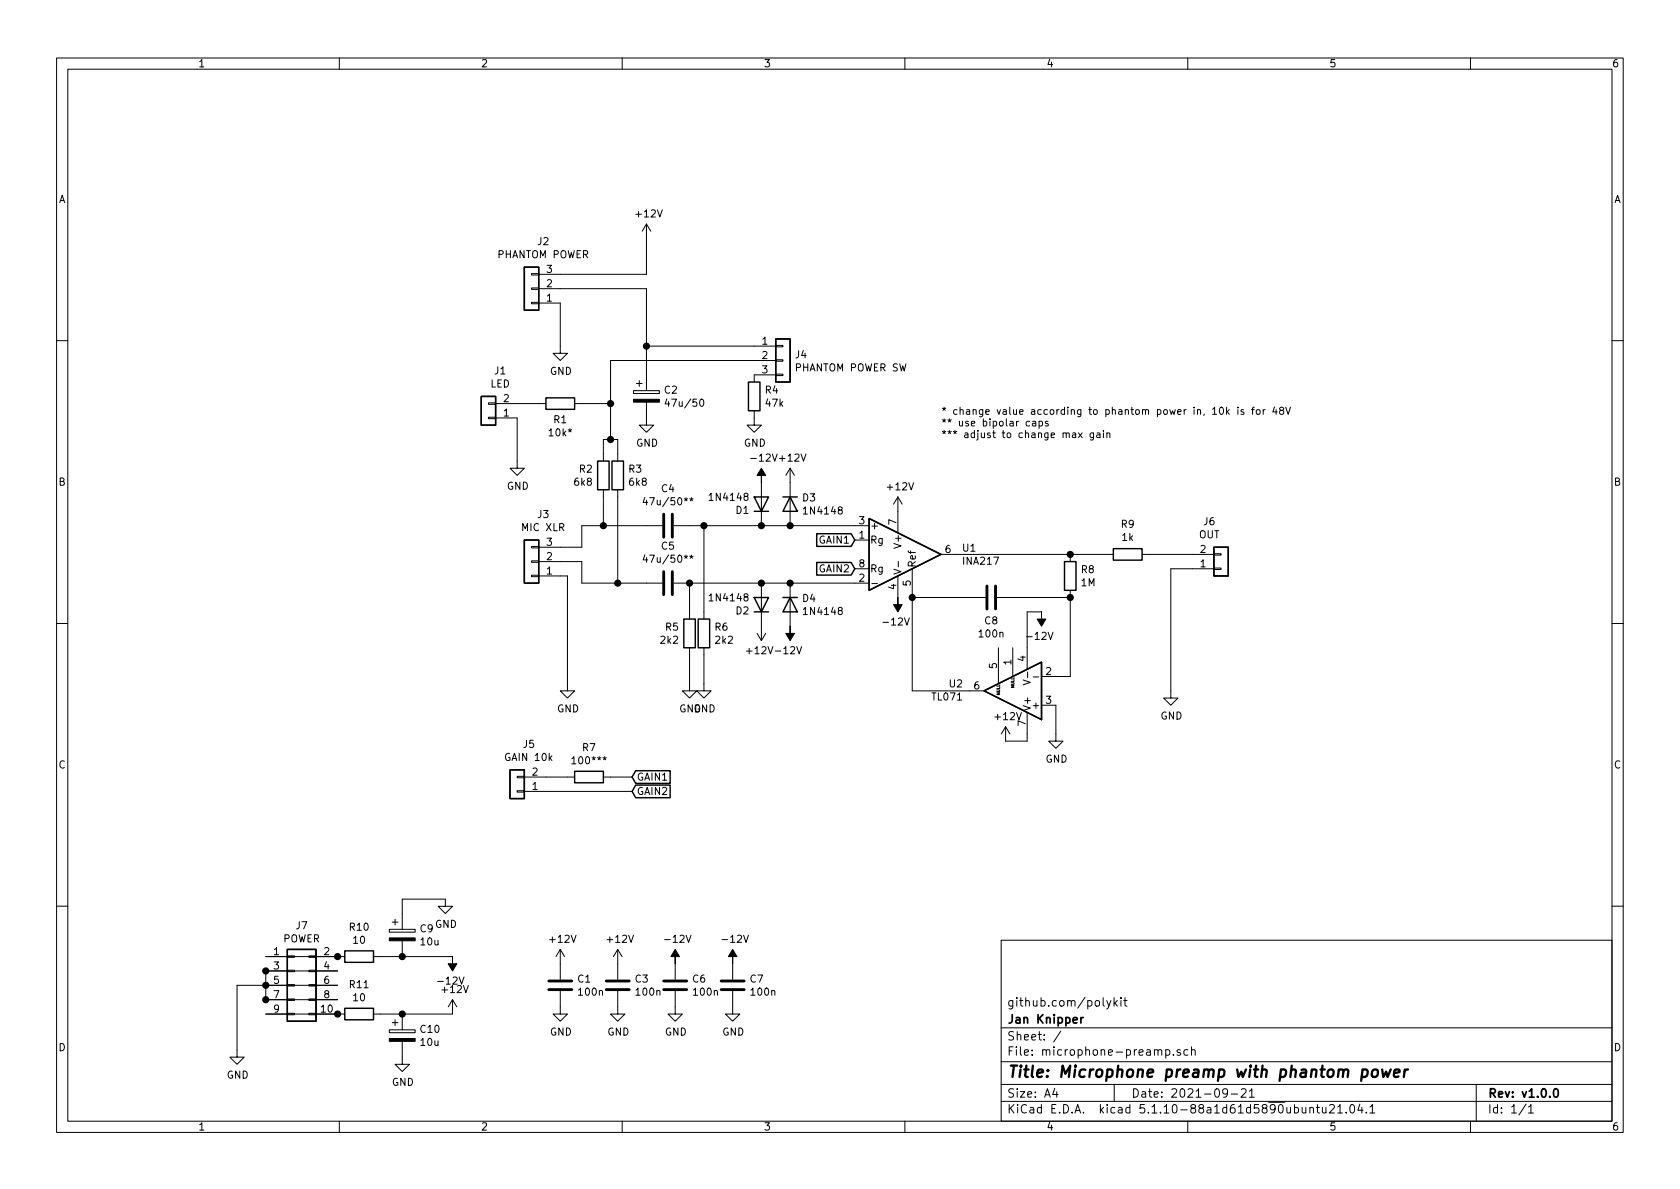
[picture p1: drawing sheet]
EESchema Schematic File Version 4
EELAYER 30 0
EELAYER END
$Descr A4 11693 8268
encoding utf-8
Sheet 1 1
Title "Microphone preamp with phantom power"
Date "2021-09-21"
Rev "v1.0.0"
Comp "Jan Knipper"
Comment1 "github.com/polykit"
Comment2 ""
Comment3 ""
Comment4 ""
$EndDescr
$Comp
L Amplifier_Instrumentation:INA128 U1
U 1 1
P 6250 3850
F 0 "U1" H 6694 3896 50  0000 L CNN
F 1 "INA217" H 6694 3805 50  0000 L CNN
F 2 "Package_DIP:DIP-8_W7.62mm_Socket_LongPads" H 6350 3850 50  0001 C CNN
F 3 "http://www.ti.com/lit/ds/symlink/ina128.pdf" H 6350 3850 50  0001 C CNN
	1    6250 3850
	1    0    0    -1  
$EndComp
$Comp
L power:+12V #PWR0101
U 1 1
P 6250 3550
F 0 "#PWR0101" H 6250 3400 50  0001 C CNN
F 1 "+12V" H 6265 3723 50  0000 C CNN
F 2 "" H 6250 3550 50  0001 C CNN
F 3 "" H 6250 3550 50  0001 C CNN
	1    6250 3550
	1    0    0    -1  
$EndComp
$Comp
L power:-12V #PWR0102
U 1 1
P 6250 4150
F 0 "#PWR0102" H 6250 4250 50  0001 C CNN
F 1 "-12V" H 6265 4323 50  0000 C CNN
F 2 "" H 6250 4150 50  0001 C CNN
F 3 "" H 6250 4150 50  0001 C CNN
	1    6250 4150
	-1   0    0    1   
$EndComp
$Comp
L Device:R R7
U 1 1
P 4100 5400
F 0 "R7" V 3893 5400 50  0000 C CNN
F 1 "100***" V 3984 5400 50  0000 C CNN
F 2 "Resistor_THT:R_Axial_DIN0207_L6.3mm_D2.5mm_P10.16mm_Horizontal" V 4030 5400 50  0001 C CNN
F 3 "~" H 4100 5400 50  0001 C CNN
	1    4100 5400
	0    1    1    0   
$EndComp
$Comp
L Connector_Generic:Conn_01x02 J5
U 1 1
P 3600 5500
F 0 "J5" H 3518 5175 50  0000 C CNN
F 1 "GAIN 10k" H 3518 5266 50  0000 C CNN
F 2 "Connector_Molex:Molex_KK-254_AE-6410-02A_1x02_P2.54mm_Vertical" H 3600 5500 50  0001 C CNN
F 3 "~" H 3600 5500 50  0001 C CNN
	1    3600 5500
	-1   0    0    1   
$EndComp
$Comp
L Device:C C5
U 1 1
P 4650 4050
F 0 "C5" V 4905 4050 50  0000 C CNN
F 1 "47u/50**" V 4814 4050 50  0000 C CNN
F 2 "Capacitor_THT:C_Radial_D10.0mm_H12.5mm_P5.00mm" H 4688 3900 50  0001 C CNN
F 3 "~" H 4650 4050 50  0001 C CNN
	1    4650 4050
	0    -1   -1   0   
$EndComp
$Comp
L Connector_Generic:Conn_01x03 J3
U 1 1
P 3700 3900
F 0 "J3" H 3618 3575 50  0000 C CNN
F 1 "MIC XLR" H 3618 3666 50  0000 C CNN
F 2 "Connector_Molex:Molex_KK-254_AE-6410-03A_1x03_P2.54mm_Vertical" H 3700 3900 50  0001 C CNN
F 3 "~" H 3700 3900 50  0001 C CNN
	1    3700 3900
	-1   0    0    1   
$EndComp
Wire Wire Line
	4500 3650 4200 3650
Wire Wire Line
	4050 3650 4050 3800
Wire Wire Line
	4050 3800 3900 3800
Wire Wire Line
	4050 3900 3900 3900
$Comp
L power:GND #PWR0103
U 1 1
P 3950 4750
F 0 "#PWR0103" H 3950 4500 50  0001 C CNN
F 1 "GND" H 3955 4577 50  0000 C CNN
F 2 "" H 3950 4750 50  0001 C CNN
F 3 "" H 3950 4750 50  0001 C CNN
	1    3950 4750
	1    0    0    -1  
$EndComp
Wire Wire Line
	3900 4000 3950 4000
$Comp
L Device:R R6
U 1 1
P 4900 4400
F 0 "R6" H 4970 4446 50  0000 L CNN
F 1 "2k2" H 4970 4355 50  0000 L CNN
F 2 "Resistor_THT:R_Axial_DIN0207_L6.3mm_D2.5mm_P10.16mm_Horizontal" V 4830 4400 50  0001 C CNN
F 3 "~" H 4900 4400 50  0001 C CNN
	1    4900 4400
	1    0    0    -1  
$EndComp
Wire Wire Line
	4900 4250 4900 3650
Connection ~ 4900 3650
Wire Wire Line
	4900 3650 4800 3650
Wire Wire Line
	4800 4250 4800 4050
Connection ~ 4800 4050
$Comp
L power:GND #PWR0104
U 1 1
P 4900 4750
F 0 "#PWR0104" H 4900 4500 50  0001 C CNN
F 1 "GND" H 4905 4577 50  0000 C CNN
F 2 "" H 4900 4750 50  0001 C CNN
F 3 "" H 4900 4750 50  0001 C CNN
	1    4900 4750
	1    0    0    -1  
$EndComp
$Comp
L power:GND #PWR0105
U 1 1
P 4800 4750
F 0 "#PWR0105" H 4800 4500 50  0001 C CNN
F 1 "GND" H 4805 4577 50  0000 C CNN
F 2 "" H 4800 4750 50  0001 C CNN
F 3 "" H 4800 4750 50  0001 C CNN
	1    4800 4750
	1    0    0    -1  
$EndComp
Wire Wire Line
	3950 4000 3950 4750
Wire Wire Line
	4800 4750 4800 4550
Wire Wire Line
	4900 4550 4900 4750
$Comp
L Amplifier_Operational:TL071 U2
U 1 1
P 7050 4800
F 0 "U2" H 7393 4754 50  0000 L CNN
F 1 "TL071" H 7393 4845 50  0000 L CNN
F 2 "Package_DIP:DIP-8_W7.62mm_Socket_LongPads" H 7100 4850 50  0001 C CNN
F 3 "http://www.ti.com/lit/ds/symlink/tl071.pdf" H 7200 4950 50  0001 C CNN
	1    7050 4800
	-1   0    0    1   
$EndComp
$Comp
L Device:R R2
U 1 1
P 4200 3300
F 0 "R2" H 4130 3346 50  0000 R CNN
F 1 "6k8" H 4130 3255 50  0000 R CNN
F 2 "Resistor_THT:R_Axial_DIN0207_L6.3mm_D2.5mm_P10.16mm_Horizontal" V 4130 3300 50  0001 C CNN
F 3 "~" H 4200 3300 50  0001 C CNN
	1    4200 3300
	1    0    0    -1  
$EndComp
$Comp
L Device:R R3
U 1 1
P 4300 3300
F 0 "R3" H 4370 3346 50  0000 L CNN
F 1 "6k8" H 4370 3255 50  0000 L CNN
F 2 "Resistor_THT:R_Axial_DIN0207_L6.3mm_D2.5mm_P10.16mm_Horizontal" V 4230 3300 50  0001 C CNN
F 3 "~" H 4300 3300 50  0001 C CNN
	1    4300 3300
	1    0    0    -1  
$EndComp
$Comp
L Connector_Generic:Conn_01x03 J4
U 1 1
P 5450 2500
F 0 "J4" H 5530 2542 50  0000 L CNN
F 1 "PHANTOM POWER SW" H 5530 2451 50  0000 L CNN
F 2 "Connector_Molex:Molex_KK-254_AE-6410-03A_1x03_P2.54mm_Vertical" H 5450 2500 50  0001 C CNN
F 3 "~" H 5450 2500 50  0001 C CNN
	1    5450 2500
	1    0    0    -1  
$EndComp
Wire Wire Line
	4250 2500 4250 2800
Wire Wire Line
	4250 3050 4300 3050
Wire Wire Line
	4300 3050 4300 3150
Wire Wire Line
	4250 3050 4200 3050
Wire Wire Line
	4200 3050 4200 3150
Connection ~ 4250 3050
Wire Wire Line
	4200 3450 4200 3650
Connection ~ 4200 3650
Wire Wire Line
	4200 3650 4050 3650
Wire Wire Line
	4500 4050 4300 4050
Wire Wire Line
	4050 4050 4050 3900
Wire Wire Line
	4300 3450 4300 4050
Connection ~ 4300 4050
Wire Wire Line
	4300 4050 4050 4050
$Comp
L Device:R R4
U 1 1
P 5250 2750
F 0 "R4" H 5320 2796 50  0000 L CNN
F 1 "47k" H 5320 2705 50  0000 L CNN
F 2 "Resistor_THT:R_Axial_DIN0207_L6.3mm_D2.5mm_P10.16mm_Horizontal" V 5180 2750 50  0001 C CNN
F 3 "~" H 5250 2750 50  0001 C CNN
	1    5250 2750
	1    0    0    -1  
$EndComp
$Comp
L power:GND #PWR0106
U 1 1
P 5250 2900
F 0 "#PWR0106" H 5250 2650 50  0001 C CNN
F 1 "GND" H 5255 2727 50  0000 C CNN
F 2 "" H 5250 2900 50  0001 C CNN
F 3 "" H 5250 2900 50  0001 C CNN
	1    5250 2900
	1    0    0    -1  
$EndComp
$Comp
L Device:CP C2
U 1 1
P 4500 2750
F 0 "C2" H 4618 2796 50  0000 L CNN
F 1 "47u/50" H 4618 2705 50  0000 L CNN
F 2 "Capacitor_THT:CP_Radial_D6.3mm_P2.50mm" H 4538 2600 50  0001 C CNN
F 3 "~" H 4500 2750 50  0001 C CNN
	1    4500 2750
	1    0    0    -1  
$EndComp
$Comp
L power:GND #PWR0107
U 1 1
P 4500 2900
F 0 "#PWR0107" H 4500 2650 50  0001 C CNN
F 1 "GND" H 4505 2727 50  0000 C CNN
F 2 "" H 4500 2900 50  0001 C CNN
F 3 "" H 4500 2900 50  0001 C CNN
	1    4500 2900
	1    0    0    -1  
$EndComp
Wire Wire Line
	4500 2400 4500 2600
Wire Wire Line
	3900 2000 4500 2000
Wire Wire Line
	4500 2000 4500 2400
Connection ~ 4500 2400
$Comp
L power:GND #PWR0108
U 1 1
P 3900 2400
F 0 "#PWR0108" H 3900 2150 50  0001 C CNN
F 1 "GND" H 3905 2227 50  0000 C CNN
F 2 "" H 3900 2400 50  0001 C CNN
F 3 "" H 3900 2400 50  0001 C CNN
	1    3900 2400
	1    0    0    -1  
$EndComp
Wire Wire Line
	3900 2100 3900 2400
$Comp
L power:GND #PWR0109
U 1 1
P 7350 5100
F 0 "#PWR0109" H 7350 4850 50  0001 C CNN
F 1 "GND" H 7355 4927 50  0000 C CNN
F 2 "" H 7350 5100 50  0001 C CNN
F 3 "" H 7350 5100 50  0001 C CNN
	1    7350 5100
	1    0    0    -1  
$EndComp
Wire Wire Line
	7350 4900 7350 5100
$Comp
L power:+12V #PWR0110
U 1 1
P 7000 5150
F 0 "#PWR0110" H 7000 5000 50  0001 C CNN
F 1 "+12V" H 7015 5323 50  0000 C CNN
F 2 "" H 7000 5150 50  0001 C CNN
F 3 "" H 7000 5150 50  0001 C CNN
	1    7000 5150
	1    0    0    -1  
$EndComp
Wire Wire Line
	7150 5100 7150 5150
Wire Wire Line
	7150 5150 7000 5150
$Comp
L power:-12V #PWR0111
U 1 1
P 7250 4250
F 0 "#PWR0111" H 7250 4350 50  0001 C CNN
F 1 "-12V" H 7265 4423 50  0000 C CNN
F 2 "" H 7250 4250 50  0001 C CNN
F 3 "" H 7250 4250 50  0001 C CNN
	1    7250 4250
	-1   0    0    1   
$EndComp
Wire Wire Line
	7250 4250 7150 4250
Wire Wire Line
	7150 4250 7150 4500
$Comp
L Device:R R8
U 1 1
P 7450 4000
F 0 "R8" H 7520 4046 50  0000 L CNN
F 1 "1M" H 7520 3955 50  0000 L CNN
F 2 "Resistor_THT:R_Axial_DIN0207_L6.3mm_D2.5mm_P10.16mm_Horizontal" V 7380 4000 50  0001 C CNN
F 3 "~" H 7450 4000 50  0001 C CNN
	1    7450 4000
	1    0    0    -1  
$EndComp
Wire Wire Line
	6650 3850 7450 3850
Wire Wire Line
	7450 4150 7450 4700
Wire Wire Line
	7450 4700 7350 4700
Wire Wire Line
	6750 4800 6350 4800
Wire Wire Line
	6350 4800 6350 4150
$Comp
L power:+12V #PWR0112
U 1 1
P 3900 6700
F 0 "#PWR0112" H 3900 6550 50  0001 C CNN
F 1 "+12V" H 3915 6873 50  0000 C CNN
F 2 "" H 3900 6700 50  0001 C CNN
F 3 "" H 3900 6700 50  0001 C CNN
	1    3900 6700
	1    0    0    -1  
$EndComp
$Comp
L Device:C C1
U 1 1
P 3900 6850
F 0 "C1" H 4015 6896 50  0000 L CNN
F 1 "100n" H 4015 6805 50  0000 L CNN
F 2 "Capacitor_THT:C_Disc_D3.0mm_W2.0mm_P2.50mm" H 3938 6700 50  0001 C CNN
F 3 "~" H 3900 6850 50  0001 C CNN
	1    3900 6850
	1    0    0    -1  
$EndComp
$Comp
L power:GND #PWR0113
U 1 1
P 3900 7000
F 0 "#PWR0113" H 3900 6750 50  0001 C CNN
F 1 "GND" H 3905 6827 50  0000 C CNN
F 2 "" H 3900 7000 50  0001 C CNN
F 3 "" H 3900 7000 50  0001 C CNN
	1    3900 7000
	1    0    0    -1  
$EndComp
$Comp
L power:+12V #PWR0114
U 1 1
P 4300 6700
F 0 "#PWR0114" H 4300 6550 50  0001 C CNN
F 1 "+12V" H 4315 6873 50  0000 C CNN
F 2 "" H 4300 6700 50  0001 C CNN
F 3 "" H 4300 6700 50  0001 C CNN
	1    4300 6700
	1    0    0    -1  
$EndComp
$Comp
L Device:C C3
U 1 1
P 4300 6850
F 0 "C3" H 4415 6896 50  0000 L CNN
F 1 "100n" H 4415 6805 50  0000 L CNN
F 2 "Capacitor_THT:C_Disc_D3.0mm_W2.0mm_P2.50mm" H 4338 6700 50  0001 C CNN
F 3 "~" H 4300 6850 50  0001 C CNN
	1    4300 6850
	1    0    0    -1  
$EndComp
$Comp
L power:GND #PWR0115
U 1 1
P 4300 7000
F 0 "#PWR0115" H 4300 6750 50  0001 C CNN
F 1 "GND" H 4305 6827 50  0000 C CNN
F 2 "" H 4300 7000 50  0001 C CNN
F 3 "" H 4300 7000 50  0001 C CNN
	1    4300 7000
	1    0    0    -1  
$EndComp
$Comp
L power:-12V #PWR0116
U 1 1
P 4700 6700
F 0 "#PWR0116" H 4700 6800 50  0001 C CNN
F 1 "-12V" H 4715 6873 50  0000 C CNN
F 2 "" H 4700 6700 50  0001 C CNN
F 3 "" H 4700 6700 50  0001 C CNN
	1    4700 6700
	1    0    0    -1  
$EndComp
$Comp
L Device:C C6
U 1 1
P 4700 6850
F 0 "C6" H 4815 6896 50  0000 L CNN
F 1 "100n" H 4815 6805 50  0000 L CNN
F 2 "Capacitor_THT:C_Disc_D3.0mm_W2.0mm_P2.50mm" H 4738 6700 50  0001 C CNN
F 3 "~" H 4700 6850 50  0001 C CNN
	1    4700 6850
	1    0    0    -1  
$EndComp
$Comp
L power:GND #PWR0117
U 1 1
P 4700 7000
F 0 "#PWR0117" H 4700 6750 50  0001 C CNN
F 1 "GND" H 4705 6827 50  0000 C CNN
F 2 "" H 4700 7000 50  0001 C CNN
F 3 "" H 4700 7000 50  0001 C CNN
	1    4700 7000
	1    0    0    -1  
$EndComp
$Comp
L power:-12V #PWR0118
U 1 1
P 5100 6700
F 0 "#PWR0118" H 5100 6800 50  0001 C CNN
F 1 "-12V" H 5115 6873 50  0000 C CNN
F 2 "" H 5100 6700 50  0001 C CNN
F 3 "" H 5100 6700 50  0001 C CNN
	1    5100 6700
	1    0    0    -1  
$EndComp
$Comp
L Device:C C7
U 1 1
P 5100 6850
F 0 "C7" H 5215 6896 50  0000 L CNN
F 1 "100n" H 5215 6805 50  0000 L CNN
F 2 "Capacitor_THT:C_Disc_D3.0mm_W2.0mm_P2.50mm" H 5138 6700 50  0001 C CNN
F 3 "~" H 5100 6850 50  0001 C CNN
	1    5100 6850
	1    0    0    -1  
$EndComp
$Comp
L power:GND #PWR0119
U 1 1
P 5100 7000
F 0 "#PWR0119" H 5100 6750 50  0001 C CNN
F 1 "GND" H 5105 6827 50  0000 C CNN
F 2 "" H 5100 7000 50  0001 C CNN
F 3 "" H 5100 7000 50  0001 C CNN
	1    5100 7000
	1    0    0    -1  
$EndComp
$Comp
L Diode:1N4148 D4
U 1 1
P 5500 4200
F 0 "D4" V 5454 4280 50  0000 L CNN
F 1 "1N4148" V 5545 4280 50  0000 L CNN
F 2 "Diode_THT:D_DO-35_SOD27_P7.62mm_Horizontal" H 5500 4025 50  0001 C CNN
F 3 "https://assets.nexperia.com/documents/data-sheet/1N4148_1N4448.pdf" H 5500 4200 50  0001 C CNN
	1    5500 4200
	0    1    1    0   
$EndComp
Connection ~ 5500 4050
$Comp
L Diode:1N4148 D2
U 1 1
P 5300 4200
F 0 "D2" V 5254 4280 50  0000 L CNN
F 1 "1N4148" V 5345 4280 50  0000 L CNN
F 2 "Diode_THT:D_DO-35_SOD27_P7.62mm_Horizontal" H 5300 4025 50  0001 C CNN
F 3 "https://assets.nexperia.com/documents/data-sheet/1N4148_1N4448.pdf" H 5300 4200 50  0001 C CNN
	1    5300 4200
	0    -1   -1   0   
$EndComp
$Comp
L Diode:1N4148 D3
U 1 1
P 5500 3500
F 0 "D3" V 5454 3580 50  0000 L CNN
F 1 "1N4148" V 5545 3580 50  0000 L CNN
F 2 "Diode_THT:D_DO-35_SOD27_P7.62mm_Horizontal" H 5500 3325 50  0001 C CNN
F 3 "https://assets.nexperia.com/documents/data-sheet/1N4148_1N4448.pdf" H 5500 3500 50  0001 C CNN
	1    5500 3500
	0    1    1    0   
$EndComp
$Comp
L Diode:1N4148 D1
U 1 1
P 5300 3500
F 0 "D1" V 5254 3580 50  0000 L CNN
F 1 "1N4148" V 5345 3580 50  0000 L CNN
F 2 "Diode_THT:D_DO-35_SOD27_P7.62mm_Horizontal" H 5300 3325 50  0001 C CNN
F 3 "https://assets.nexperia.com/documents/data-sheet/1N4148_1N4448.pdf" H 5300 3500 50  0001 C CNN
	1    5300 3500
	0    -1   -1   0   
$EndComp
Connection ~ 5500 3650
Wire Wire Line
	4800 4050 5300 4050
$Comp
L power:-12V #PWR0120
U 1 1
P 5500 4350
F 0 "#PWR0120" H 5500 4450 50  0001 C CNN
F 1 "-12V" H 5515 4523 50  0000 C CNN
F 2 "" H 5500 4350 50  0001 C CNN
F 3 "" H 5500 4350 50  0001 C CNN
	1    5500 4350
	-1   0    0    1   
$EndComp
$Comp
L power:+12V #PWR0121
U 1 1
P 5300 4350
F 0 "#PWR0121" H 5300 4200 50  0001 C CNN
F 1 "+12V" H 5315 4523 50  0000 C CNN
F 2 "" H 5300 4350 50  0001 C CNN
F 3 "" H 5300 4350 50  0001 C CNN
	1    5300 4350
	-1   0    0    1   
$EndComp
$Comp
L power:+12V #PWR0122
U 1 1
P 5500 3350
F 0 "#PWR0122" H 5500 3200 50  0001 C CNN
F 1 "+12V" H 5515 3523 50  0000 C CNN
F 2 "" H 5500 3350 50  0001 C CNN
F 3 "" H 5500 3350 50  0001 C CNN
	1    5500 3350
	1    0    0    -1  
$EndComp
$Comp
L power:-12V #PWR0123
U 1 1
P 5300 3350
F 0 "#PWR0123" H 5300 3450 50  0001 C CNN
F 1 "-12V" H 5315 3523 50  0000 C CNN
F 2 "" H 5300 3350 50  0001 C CNN
F 3 "" H 5300 3350 50  0001 C CNN
	1    5300 3350
	1    0    0    -1  
$EndComp
$Comp
L Device:C C8
U 1 1
P 6900 4150
F 0 "C8" V 7060 4150 50  0000 C CNN
F 1 "100n" V 7151 4150 50  0000 C CNN
F 2 "Capacitor_THT:C_Disc_D3.0mm_W2.0mm_P2.50mm" H 6938 4000 50  0001 C CNN
F 3 "~" H 6900 4150 50  0001 C CNN
	1    6900 4150
	0    1    1    0   
$EndComp
Wire Wire Line
	7050 4150 7450 4150
Connection ~ 7450 4150
Wire Wire Line
	6750 4150 6350 4150
Connection ~ 6350 4150
$Comp
L Device:R R9
U 1 1
P 7850 3850
F 0 "R9" V 8057 3850 50  0000 C CNN
F 1 "1k" V 7966 3850 50  0000 C CNN
F 2 "Resistor_THT:R_Axial_DIN0207_L6.3mm_D2.5mm_P10.16mm_Horizontal" V 7780 3850 50  0001 C CNN
F 3 "~" H 7850 3850 50  0001 C CNN
	1    7850 3850
	0    -1   -1   0   
$EndComp
$Comp
L Connector_Generic:Conn_01x02 J6
U 1 1
P 8500 3950
F 0 "J6" H 8418 3625 50  0000 C CNN
F 1 "OUT" H 8418 3716 50  0000 C CNN
F 2 "Connector_Molex:Molex_KK-254_AE-6410-02A_1x02_P2.54mm_Vertical" H 8500 3950 50  0001 C CNN
F 3 "~" H 8500 3950 50  0001 C CNN
	1    8500 3950
	1    0    0    1   
$EndComp
$Comp
L power:GND #PWR0124
U 1 1
P 8150 4800
F 0 "#PWR0124" H 8150 4550 50  0001 C CNN
F 1 "GND" H 8155 4627 50  0000 C CNN
F 2 "" H 8150 4800 50  0001 C CNN
F 3 "" H 8150 4800 50  0001 C CNN
	1    8150 4800
	1    0    0    -1  
$EndComp
Wire Wire Line
	8300 3850 8000 3850
Wire Wire Line
	7700 3850 7450 3850
Connection ~ 7450 3850
Wire Wire Line
	8300 3950 8150 3950
Wire Wire Line
	8150 3950 8150 4800
$Comp
L Connector_Generic:Conn_01x02 J1
U 1 1
P 3400 2900
F 0 "J1" H 3318 2575 50  0000 C CNN
F 1 "LED" H 3318 2666 50  0000 C CNN
F 2 "Connector_Molex:Molex_KK-254_AE-6410-02A_1x02_P2.54mm_Vertical" H 3400 2900 50  0001 C CNN
F 3 "~" H 3400 2900 50  0001 C CNN
	1    3400 2900
	-1   0    0    1   
$EndComp
$Comp
L Device:R R1
U 1 1
P 3900 2800
F 0 "R1" V 3785 2800 50  0000 C CNN
F 1 "10k*" V 3694 2800 50  0000 C CNN
F 2 "Resistor_THT:R_Axial_DIN0207_L6.3mm_D2.5mm_P10.16mm_Horizontal" V 3830 2800 50  0001 C CNN
F 3 "~" H 3900 2800 50  0001 C CNN
	1    3900 2800
	0    -1   -1   0   
$EndComp
$Comp
L power:GND #PWR0125
U 1 1
P 3600 3200
F 0 "#PWR0125" H 3600 2950 50  0001 C CNN
F 1 "GND" H 3605 3027 50  0000 C CNN
F 2 "" H 3600 3200 50  0001 C CNN
F 3 "" H 3600 3200 50  0001 C CNN
	1    3600 3200
	1    0    0    -1  
$EndComp
Wire Wire Line
	3600 2900 3600 3200
Wire Wire Line
	4050 2800 4250 2800
Connection ~ 4250 2800
Wire Wire Line
	4250 2800 4250 3050
Wire Wire Line
	3750 2800 3600 2800
$Comp
L Connector_Generic:Conn_02x05_Odd_Even J7
U 1 1
P 2050 6850
F 0 "J7" H 2100 7267 50  0000 C CNN
F 1 "POWER" H 2100 7176 50  0000 C CNN
F 2 "Connector_IDC:IDC-Header_2x05_P2.54mm_Vertical" H 2050 6850 50  0001 C CNN
F 3 "~" H 2050 6850 50  0001 C CNN
	1    2050 6850
	1    0    0    -1  
$EndComp
$Comp
L Device:R R10
U 1 1
P 2500 6650
F 0 "R10" V 2293 6650 50  0000 C CNN
F 1 "10" V 2384 6650 50  0000 C CNN
F 2 "Resistor_THT:R_Axial_DIN0207_L6.3mm_D2.5mm_P10.16mm_Horizontal" V 2430 6650 50  0001 C CNN
F 3 "~" H 2500 6650 50  0001 C CNN
	1    2500 6650
	0    1    1    0   
$EndComp
$Comp
L Device:R R11
U 1 1
P 2500 7050
F 0 "R11" V 2293 7050 50  0000 C CNN
F 1 "10" V 2384 7050 50  0000 C CNN
F 2 "Resistor_THT:R_Axial_DIN0207_L6.3mm_D2.5mm_P10.16mm_Horizontal" V 2430 7050 50  0001 C CNN
F 3 "~" H 2500 7050 50  0001 C CNN
	1    2500 7050
	0    1    1    0   
$EndComp
Wire Wire Line
	1850 6650 2350 6650
Connection ~ 2350 6650
Wire Wire Line
	2350 6750 1850 6750
Wire Wire Line
	1850 6850 2350 6850
Wire Wire Line
	2350 6950 1850 6950
Wire Wire Line
	1850 7050 2350 7050
Connection ~ 2350 7050
Wire Wire Line
	1850 6750 1850 6850
Connection ~ 1850 6750
Connection ~ 1850 6850
Wire Wire Line
	1850 6850 1850 6950
Connection ~ 1850 6950
$Comp
L Device:CP C10
U 1 1
P 2800 7200
F 0 "C10" H 2918 7246 50  0000 L CNN
F 1 "10u" H 2918 7155 50  0000 L CNN
F 2 "Capacitor_THT:CP_Radial_D5.0mm_P2.50mm" H 2838 7050 50  0001 C CNN
F 3 "~" H 2800 7200 50  0001 C CNN
	1    2800 7200
	1    0    0    -1  
$EndComp
$Comp
L power:+12V #PWR0126
U 1 1
P 3150 7050
F 0 "#PWR0126" H 3150 6900 50  0001 C CNN
F 1 "+12V" H 3165 7223 50  0000 C CNN
F 2 "" H 3150 7050 50  0001 C CNN
F 3 "" H 3150 7050 50  0001 C CNN
	1    3150 7050
	1    0    0    -1  
$EndComp
Wire Wire Line
	2650 7050 2800 7050
Wire Wire Line
	2800 7050 3150 7050
Connection ~ 2800 7050
$Comp
L power:GND #PWR0127
U 1 1
P 2800 7350
F 0 "#PWR0127" H 2800 7100 50  0001 C CNN
F 1 "GND" H 2805 7177 50  0000 C CNN
F 2 "" H 2800 7350 50  0001 C CNN
F 3 "" H 2800 7350 50  0001 C CNN
	1    2800 7350
	1    0    0    -1  
$EndComp
$Comp
L Device:CP C9
U 1 1
P 2800 6500
F 0 "C9" H 2918 6546 50  0000 L CNN
F 1 "10u" H 2918 6455 50  0000 L CNN
F 2 "Capacitor_THT:CP_Radial_D5.0mm_P2.50mm" H 2838 6350 50  0001 C CNN
F 3 "~" H 2800 6500 50  0001 C CNN
	1    2800 6500
	1    0    0    -1  
$EndComp
$Comp
L power:-12V #PWR0128
U 1 1
P 3150 6650
F 0 "#PWR0128" H 3150 6750 50  0001 C CNN
F 1 "-12V" H 3165 6823 50  0000 C CNN
F 2 "" H 3150 6650 50  0001 C CNN
F 3 "" H 3150 6650 50  0001 C CNN
	1    3150 6650
	-1   0    0    1   
$EndComp
Wire Wire Line
	2650 6650 2800 6650
Wire Wire Line
	2800 6650 3150 6650
Connection ~ 2800 6650
$Comp
L power:GND #PWR0129
U 1 1
P 3100 6250
F 0 "#PWR0129" H 3100 6000 50  0001 C CNN
F 1 "GND" H 3105 6077 50  0000 C CNN
F 2 "" H 3100 6250 50  0001 C CNN
F 3 "" H 3100 6250 50  0001 C CNN
	1    3100 6250
	1    0    0    -1  
$EndComp
Wire Wire Line
	2800 6350 2800 6250
Wire Wire Line
	2800 6250 3100 6250
$Comp
L Connector_Generic:Conn_01x03 J2
U 1 1
P 3700 2000
F 0 "J2" H 3618 1675 50  0000 C CNN
F 1 "PHANTOM POWER" H 3618 1766 50  0000 C CNN
F 2 "Connector_Molex:Molex_KK-254_AE-6410-03A_1x03_P2.54mm_Vertical" H 3700 2000 50  0001 C CNN
F 3 "~" H 3700 2000 50  0001 C CNN
	1    3700 2000
	-1   0    0    1   
$EndComp
$Comp
L power:+12V #PWR0130
U 1 1
P 4500 1650
F 0 "#PWR0130" H 4500 1500 50  0001 C CNN
F 1 "+12V" H 4515 1823 50  0000 C CNN
F 2 "" H 4500 1650 50  0001 C CNN
F 3 "" H 4500 1650 50  0001 C CNN
	1    4500 1650
	1    0    0    -1  
$EndComp
Wire Wire Line
	3900 1900 4500 1900
Wire Wire Line
	4500 1900 4500 1650
$Comp
L power:GND #PWR0131
U 1 1
P 1650 7300
F 0 "#PWR0131" H 1650 7050 50  0001 C CNN
F 1 "GND" H 1655 7127 50  0000 C CNN
F 2 "" H 1650 7300 50  0001 C CNN
F 3 "" H 1650 7300 50  0001 C CNN
	1    1650 7300
	1    0    0    -1  
$EndComp
Wire Wire Line
	1850 6850 1650 6850
Wire Wire Line
	1650 6850 1650 7300
$Comp
L Device:C C4
U 1 1
P 4650 3650
F 0 "C4" V 4905 3650 50  0000 C CNN
F 1 "47u/50**" V 4814 3650 50  0000 C CNN
F 2 "Capacitor_THT:C_Radial_D10.0mm_H12.5mm_P5.00mm" H 4688 3500 50  0001 C CNN
F 3 "~" H 4650 3650 50  0001 C CNN
	1    4650 3650
	0    -1   -1   0   
$EndComp
Text Notes 6550 3050 0    50   ~ 0
* change value according to phantom power in, 10k is for 48V\n** use bipolar caps\n*** adjust to change max gain
Wire Wire Line
	4500 2400 5250 2400
Wire Wire Line
	4250 2500 5250 2500
Wire Wire Line
	5500 3650 5950 3650
Wire Wire Line
	5500 4050 5950 4050
Text GLabel 5950 3750 0    50   Input ~ 0
GAIN1
Text GLabel 4400 5400 2    50   Input ~ 0
GAIN1
Text GLabel 5950 3950 0    50   Input ~ 0
GAIN2
Text GLabel 4400 5500 2    50   Input ~ 0
GAIN2
Wire Wire Line
	4400 5400 4250 5400
Wire Wire Line
	3950 5400 3800 5400
Wire Wire Line
	3800 5500 4400 5500
$Comp
L Device:R R5
U 1 1
P 4800 4400
F 0 "R5" H 4730 4446 50  0000 R CNN
F 1 "2k2" H 4730 4355 50  0000 R CNN
F 2 "Resistor_THT:R_Axial_DIN0207_L6.3mm_D2.5mm_P10.16mm_Horizontal" V 4730 4400 50  0001 C CNN
F 3 "~" H 4800 4400 50  0001 C CNN
	1    4800 4400
	1    0    0    -1  
$EndComp
Connection ~ 5300 3650
Wire Wire Line
	5300 3650 5500 3650
Wire Wire Line
	4900 3650 5300 3650
Connection ~ 5300 4050
Wire Wire Line
	5300 4050 5500 4050
$EndSCHEMATC
